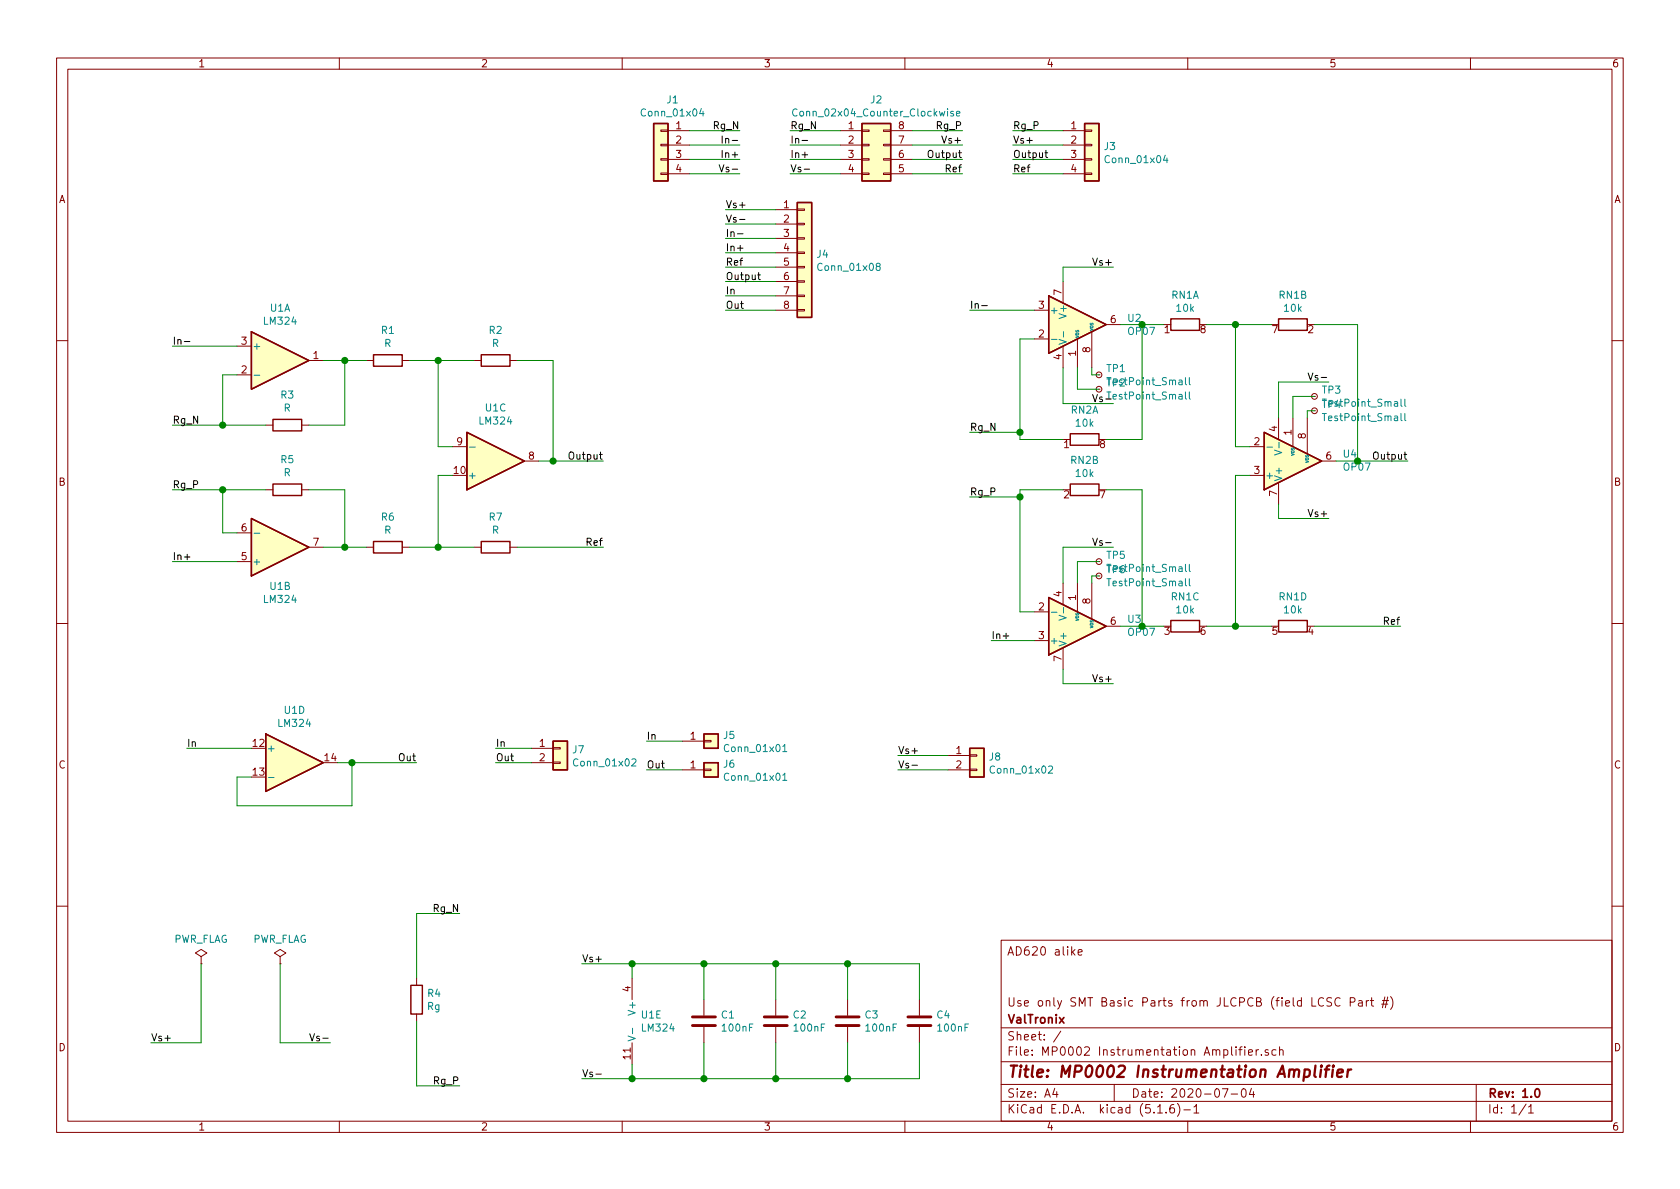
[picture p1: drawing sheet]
EESchema Schematic File Version 4
EELAYER 30 0
EELAYER END
$Descr A4 11693 8268
encoding utf-8
Sheet 1 1
Title "MP0002 Instrumentation Amplifier"
Date "2020-07-04"
Rev "1.0"
Comp "ValTronix"
Comment1 "Use only SMT Basic Parts from JLCPCB (field LCSC Part #)"
Comment2 ""
Comment3 ""
Comment4 "AD620 alike"
$EndDescr
$Comp
L Device:R_Pack04_Split RN1
U 1 1
P 8250 2250
F 0 "RN1" V 8043 2250 50  0000 C CNN
F 1 "10k" V 8134 2250 50  0000 C CNN
F 2 "Resistors_SMD:R_Array_Concave_4x0603" V 8135 2250 50  0001 C CNN
F 3 "https://datasheet.lcsc.com/szlcsc/Uniroyal-Elec-4D03WGJ0103T5E_C29718.pdf" H 8250 2250 50  0001 C CNN
F 4 "C29718" V 8250 2250 50  0001 C CNN "LCSC Part#"
	1    8250 2250
	0    1    1    0   
$EndComp
$Comp
L Connector_Generic:Conn_02x04_Counter_Clockwise J2
U 1 1
P 6050 1000
F 0 "J2" H 6100 1317 50  0000 C CNN
F 1 "Conn_02x04_Counter_Clockwise" H 6100 1226 50  0000 C CNN
F 2 "Housings_DIP:DIP-8_W7.62mm_LongPads" H 6050 1000 50  0001 C CNN
F 3 "~" H 6050 1000 50  0001 C CNN
	1    6050 1000
	1    0    0    -1  
$EndComp
Text Label 6700 1200 2    50   ~ 0
Ref
Text Label 6700 1100 2    50   ~ 0
Output
Text Label 6700 1000 2    50   ~ 0
Vs+
Text Label 6700 900  2    50   ~ 0
Rg_P
Text Label 5500 900  0    50   ~ 0
Rg_N
Text Label 5500 1000 0    50   ~ 0
In-
Text Label 5500 1100 0    50   ~ 0
In+
Text Label 5500 1200 0    50   ~ 0
Vs-
Wire Wire Line
	6700 900  6350 900 
Wire Wire Line
	6700 1000 6350 1000
Wire Wire Line
	6700 1100 6350 1100
Wire Wire Line
	6700 1200 6350 1200
Wire Wire Line
	5500 1200 5850 1200
Wire Wire Line
	5850 1100 5500 1100
Wire Wire Line
	5500 1000 5850 1000
Wire Wire Line
	5850 900  5500 900 
$Comp
L Amplifier_Operational:LM324 U1
U 2 1
P 1950 3800
F 0 "U1" H 1950 4075 50  0000 C CNN
F 1 "LM324" H 1950 4166 50  0000 C CNN
F 2 "ValTronix:DIP-14_W7.62mm" H 1900 3900 50  0001 C CNN
F 3 "http://www.ti.com/lit/ds/symlink/lm2902-n.pdf" H 2000 4000 50  0001 C CNN
	2    1950 3800
	1    0    0    1   
$EndComp
$Comp
L Amplifier_Operational:LM324 U1
U 3 1
P 3450 3200
F 0 "U1" H 3450 2833 50  0000 C CNN
F 1 "LM324" H 3450 2924 50  0000 C CNN
F 2 "ValTronix:DIP-14_W7.62mm" H 3400 3300 50  0001 C CNN
F 3 "http://www.ti.com/lit/ds/symlink/lm2902-n.pdf" H 3500 3400 50  0001 C CNN
	3    3450 3200
	1    0    0    1   
$EndComp
Wire Wire Line
	3050 3100 3050 2500
Wire Wire Line
	8600 2250 8400 2250
Wire Wire Line
	3050 3100 3150 3100
Wire Wire Line
	8100 2250 7950 2250
$Comp
L Device:R_Pack04_Split RN1
U 2 1
P 9000 2250
F 0 "RN1" V 8793 2250 50  0000 C CNN
F 1 "10k" V 8884 2250 50  0000 C CNN
F 2 "Resistors_SMD:R_Array_Concave_4x0603" V 8920 2250 50  0001 C CNN
F 3 "https://datasheet.lcsc.com/szlcsc/Uniroyal-Elec-4D03WGJ0103T5E_C29718.pdf" H 9000 2250 50  0001 C CNN
F 4 "C29718" H 9000 2250 50  0001 C CNN "LCSC Part#"
	2    9000 2250
	0    -1   1    0   
$EndComp
Wire Wire Line
	8850 2250 8600 2250
Connection ~ 8600 2250
Wire Wire Line
	3850 3200 3750 3200
$Comp
L Device:R_Pack04_Split RN2
U 1 1
P 7550 3050
F 0 "RN2" V 7343 3050 50  0000 C CNN
F 1 "10k" V 7434 3050 50  0000 C CNN
F 2 "Resistors_SMD:R_Array_Concave_4x0603" V 7470 3050 50  0001 C CNN
F 3 "https://datasheet.lcsc.com/szlcsc/Uniroyal-Elec-4D03WGJ0103T5E_C29718.pdf" H 7550 3050 50  0001 C CNN
F 4 "C29718" H 7550 3050 50  0001 C CNN "LCSC Part#"
	1    7550 3050
	0    1    1    0   
$EndComp
$Comp
L Device:R_Pack04_Split RN2
U 2 1
P 7550 3400
F 0 "RN2" V 7343 3400 50  0000 C CNN
F 1 "10k" V 7434 3400 50  0000 C CNN
F 2 "Resistors_SMD:R_Array_Concave_4x0603" V 7470 3400 50  0001 C CNN
F 3 "https://datasheet.lcsc.com/szlcsc/Uniroyal-Elec-4D03WGJ0103T5E_C29718.pdf" H 7550 3400 50  0001 C CNN
F 4 "C29718" H 7550 3400 50  0001 C CNN "LCSC Part#"
	2    7550 3400
	0    1    1    0   
$EndComp
Wire Wire Line
	8850 4350 8600 4350
Wire Wire Line
	3150 3300 3050 3300
Wire Wire Line
	3050 3300 3050 3800
Connection ~ 8600 4350
Wire Wire Line
	8600 4350 8400 4350
Wire Wire Line
	8100 4350 7950 4350
Text Label 4200 3800 2    50   ~ 0
Ref
Text Label 4200 3200 2    50   ~ 0
Output
Wire Wire Line
	4200 3200 3850 3200
Connection ~ 3850 3200
$Comp
L Device:R_Pack04_Split RN1
U 3 1
P 8250 4350
F 0 "RN1" V 8043 4350 50  0000 C CNN
F 1 "10k" V 8134 4350 50  0000 C CNN
F 2 "Resistors_SMD:R_Array_Concave_4x0603" V 8135 4350 50  0001 C CNN
F 3 "https://datasheet.lcsc.com/szlcsc/Uniroyal-Elec-4D03WGJ0103T5E_C29718.pdf" H 8250 4350 50  0001 C CNN
F 4 "C29718" V 8250 4350 50  0001 C CNN "LCSC Part#"
	3    8250 4350
	0    1    1    0   
$EndComp
$Comp
L Device:R_Pack04_Split RN1
U 4 1
P 9000 4350
F 0 "RN1" V 8793 4350 50  0000 C CNN
F 1 "10k" V 8884 4350 50  0000 C CNN
F 2 "Resistors_SMD:R_Array_Concave_4x0603" V 8920 4350 50  0001 C CNN
F 3 "https://datasheet.lcsc.com/szlcsc/Uniroyal-Elec-4D03WGJ0103T5E_C29718.pdf" H 9000 4350 50  0001 C CNN
F 4 "C29718" H 9000 4350 50  0001 C CNN "LCSC Part#"
	4    9000 4350
	0    -1   1    0   
$EndComp
Wire Wire Line
	7950 2250 7950 3050
Wire Wire Line
	7950 3050 7700 3050
Connection ~ 7950 2250
Wire Wire Line
	7950 2250 7800 2250
Wire Wire Line
	2400 3800 2400 3400
Wire Wire Line
	7950 3400 7700 3400
Wire Wire Line
	2400 3800 2250 3800
Wire Wire Line
	7400 3400 7100 3400
Wire Wire Line
	1550 3700 1650 3700
Wire Wire Line
	7400 3050 7100 3050
Wire Wire Line
	1550 2600 1650 2600
Text Label 1200 2400 0    50   ~ 0
In-
Text Label 1200 3900 0    50   ~ 0
In+
Wire Wire Line
	1650 2400 1200 2400
Wire Wire Line
	1200 3900 1650 3900
Text Label 1200 2950 0    50   ~ 0
Rg_N
Text Label 1200 3400 0    50   ~ 0
Rg_P
$Comp
L Amplifier_Operational:LM324 U1
U 5 1
P 4500 7100
F 0 "U1" H 4458 7146 50  0000 L CNN
F 1 "LM324" H 4458 7055 50  0000 L CNN
F 2 "ValTronix:DIP-14_W7.62mm" H 4450 7200 50  0001 C CNN
F 3 "http://www.ti.com/lit/ds/symlink/lm2902-n.pdf" H 4550 7300 50  0001 C CNN
	5    4500 7100
	1    0    0    -1  
$EndComp
Text Label 4050 7500 0    50   ~ 0
Vs-
Wire Wire Line
	4050 7500 4400 7500
Text Label 4050 6700 0    50   ~ 0
Vs+
Wire Wire Line
	4050 6700 4400 6700
Wire Wire Line
	4400 6700 4400 6800
Wire Wire Line
	4400 7400 4400 7500
$Comp
L Device:C C1
U 1 1
P 4900 7100
F 0 "C1" H 5015 7146 50  0000 L CNN
F 1 "100nF" H 5015 7055 50  0000 L CNN
F 2 "ValTronix:C_0603" H 4938 6950 50  0001 C CNN
F 3 "https://datasheet.lcsc.com/szlcsc/YAGEO-CC0603KRX7R9BB104_C14663.pdf" H 4900 7100 50  0001 C CNN
F 4 " C14663" H 4900 7100 50  0001 C CNN "LCSC Part#"
	1    4900 7100
	1    0    0    -1  
$EndComp
Wire Wire Line
	4900 6950 4900 6700
Wire Wire Line
	4900 6700 4400 6700
Connection ~ 4400 6700
Wire Wire Line
	4900 7250 4900 7500
Wire Wire Line
	4900 7500 4400 7500
Connection ~ 4400 7500
Wire Wire Line
	1200 2950 1550 2950
Wire Wire Line
	1200 3400 1550 3400
$Comp
L Device:R R3
U 1 1
P 2000 2950
F 0 "R3" V 2207 2950 50  0000 C CNN
F 1 "R" V 2116 2950 50  0000 C CNN
F 2 "Resistors_Universal:Resistor_SMD+THTuniversal_0805to1206_RM10_HandSoldering" V 1930 2950 50  0001 C CNN
F 3 "~" H 2000 2950 50  0001 C CNN
	1    2000 2950
	0    -1   -1   0   
$EndComp
$Comp
L Device:R R5
U 1 1
P 2000 3400
F 0 "R5" V 2207 3400 50  0000 C CNN
F 1 "R" V 2116 3400 50  0000 C CNN
F 2 "Resistors_Universal:Resistor_SMD+THTuniversal_0805to1206_RM10_HandSoldering" V 1930 3400 50  0001 C CNN
F 3 "~" H 2000 3400 50  0001 C CNN
	1    2000 3400
	0    -1   -1   0   
$EndComp
$Comp
L Device:R R6
U 1 1
P 2700 3800
F 0 "R6" V 2907 3800 50  0000 C CNN
F 1 "R" V 2816 3800 50  0000 C CNN
F 2 "Resistors_Universal:Resistor_SMD+THTuniversal_0805to1206_RM10_HandSoldering" V 2630 3800 50  0001 C CNN
F 3 "~" H 2700 3800 50  0001 C CNN
	1    2700 3800
	0    -1   -1   0   
$EndComp
$Comp
L Device:R R1
U 1 1
P 2700 2500
F 0 "R1" V 2907 2500 50  0000 C CNN
F 1 "R" V 2816 2500 50  0000 C CNN
F 2 "Resistors_Universal:Resistor_SMD+THTuniversal_0805to1206_RM10_HandSoldering" V 2630 2500 50  0001 C CNN
F 3 "~" H 2700 2500 50  0001 C CNN
	1    2700 2500
	0    -1   -1   0   
$EndComp
$Comp
L Device:R R2
U 1 1
P 3450 2500
F 0 "R2" V 3657 2500 50  0000 C CNN
F 1 "R" V 3566 2500 50  0000 C CNN
F 2 "Resistors_Universal:Resistor_SMD+THTuniversal_0805to1206_RM10_HandSoldering" V 3380 2500 50  0001 C CNN
F 3 "~" H 3450 2500 50  0001 C CNN
	1    3450 2500
	0    -1   -1   0   
$EndComp
$Comp
L Device:R R7
U 1 1
P 3450 3800
F 0 "R7" V 3657 3800 50  0000 C CNN
F 1 "R" V 3566 3800 50  0000 C CNN
F 2 "Resistors_Universal:Resistor_SMD+THTuniversal_0805to1206_RM10_HandSoldering" V 3380 3800 50  0001 C CNN
F 3 "~" H 3450 3800 50  0001 C CNN
	1    3450 3800
	0    -1   -1   0   
$EndComp
Wire Wire Line
	2150 2950 2400 2950
Wire Wire Line
	2400 2950 2400 2500
Wire Wire Line
	2150 3400 2400 3400
Wire Wire Line
	1850 3400 1550 3400
Wire Wire Line
	1850 2950 1550 2950
Wire Wire Line
	2550 2500 2400 2500
Wire Wire Line
	2850 2500 3050 2500
Connection ~ 3050 2500
Wire Wire Line
	8600 3100 8600 2250
Wire Wire Line
	3300 2500 3050 2500
Wire Wire Line
	3600 2500 3850 2500
Wire Wire Line
	3850 2500 3850 3200
Wire Wire Line
	3300 3800 3050 3800
Connection ~ 3050 3800
Wire Wire Line
	8600 3300 8600 4350
Wire Wire Line
	2850 3800 3050 3800
Wire Wire Line
	2550 3800 2400 3800
$Comp
L Connector_Generic:Conn_01x04 J1
U 1 1
P 4600 1000
F 0 "J1" H 4518 1317 50  0000 C CNN
F 1 "Conn_01x04" H 4518 1226 50  0000 C CNN
F 2 "ValTronix:Pin_Header_Straight_1x04_Pitch2.54mm" H 4600 1000 50  0001 C CNN
F 3 "~" H 4600 1000 50  0001 C CNN
	1    4600 1000
	-1   0    0    -1  
$EndComp
$Comp
L Connector_Generic:Conn_01x04 J3
U 1 1
P 7600 1000
F 0 "J3" H 7680 992 50  0000 L CNN
F 1 "Conn_01x04" H 7680 901 50  0000 L CNN
F 2 "ValTronix:Pin_Header_Straight_1x04_Pitch2.54mm" H 7600 1000 50  0001 C CNN
F 3 "~" H 7600 1000 50  0001 C CNN
	1    7600 1000
	1    0    0    -1  
$EndComp
Text Label 7050 1200 0    50   ~ 0
Ref
Text Label 7050 1100 0    50   ~ 0
Output
Text Label 7050 1000 0    50   ~ 0
Vs+
Text Label 7050 900  0    50   ~ 0
Rg_P
Wire Wire Line
	7050 900  7400 900 
Wire Wire Line
	7050 1000 7400 1000
Wire Wire Line
	7050 1100 7400 1100
Wire Wire Line
	7050 1200 7400 1200
Text Label 5150 900  2    50   ~ 0
Rg_N
Text Label 5150 1000 2    50   ~ 0
In-
Text Label 5150 1100 2    50   ~ 0
In+
Text Label 5150 1200 2    50   ~ 0
Vs-
Wire Wire Line
	5150 1200 4800 1200
Wire Wire Line
	4800 1100 5150 1100
Wire Wire Line
	5150 1000 4800 1000
Wire Wire Line
	4800 900  5150 900 
$Comp
L power:PWR_FLAG #FLG01
U 1 1
P 1400 6700
F 0 "#FLG01" H 1400 6775 50  0001 C CNN
F 1 "PWR_FLAG" H 1400 6873 50  0000 C CNN
F 2 "" H 1400 6700 50  0001 C CNN
F 3 "~" H 1400 6700 50  0001 C CNN
	1    1400 6700
	1    0    0    -1  
$EndComp
$Comp
L power:PWR_FLAG #FLG02
U 1 1
P 1950 6700
F 0 "#FLG02" H 1950 6775 50  0001 C CNN
F 1 "PWR_FLAG" H 1950 6873 50  0000 C CNN
F 2 "" H 1950 6700 50  0001 C CNN
F 3 "~" H 1950 6700 50  0001 C CNN
	1    1950 6700
	1    0    0    -1  
$EndComp
Text Label 2300 7250 2    50   ~ 0
Vs-
Wire Wire Line
	2300 7250 1950 7250
Text Label 1050 7250 0    50   ~ 0
Vs+
Wire Wire Line
	1050 7250 1400 7250
Wire Wire Line
	1950 7250 1950 6700
Wire Wire Line
	1400 6700 1400 7250
$Comp
L Amplifier_Operational:OP07 U2
U 1 1
P 7500 2250
F 0 "U2" H 7844 2296 50  0000 L CNN
F 1 "OP07" H 7844 2205 50  0000 L CNN
F 2 "ValTronix:SOIC-8_3.9x4.9mm_Pitch1.27mm" H 7550 2300 50  0001 C CNN
F 3 "https://datasheet.lcsc.com/szlcsc/Texas-Instruments-TI-OP07CDR_C7433.pdf" H 7550 2400 50  0001 C CNN
F 4 " C7433" H 7500 2250 50  0001 C CNN "LCSC Part#"
	1    7500 2250
	1    0    0    -1  
$EndComp
$Comp
L Device:C C2
U 1 1
P 5400 7100
F 0 "C2" H 5515 7146 50  0000 L CNN
F 1 "100nF" H 5515 7055 50  0000 L CNN
F 2 "ValTronix:C_0603" H 5438 6950 50  0001 C CNN
F 3 "https://datasheet.lcsc.com/szlcsc/YAGEO-CC0603KRX7R9BB104_C14663.pdf" H 5400 7100 50  0001 C CNN
F 4 " C14663" H 5400 7100 50  0001 C CNN "LCSC Part#"
	1    5400 7100
	1    0    0    -1  
$EndComp
$Comp
L Device:C C3
U 1 1
P 5900 7100
F 0 "C3" H 6015 7146 50  0000 L CNN
F 1 "100nF" H 6015 7055 50  0000 L CNN
F 2 "ValTronix:C_0603" H 5938 6950 50  0001 C CNN
F 3 "https://datasheet.lcsc.com/szlcsc/YAGEO-CC0603KRX7R9BB104_C14663.pdf" H 5900 7100 50  0001 C CNN
F 4 " C14663" H 5900 7100 50  0001 C CNN "LCSC Part#"
	1    5900 7100
	1    0    0    -1  
$EndComp
Wire Wire Line
	5900 6950 5900 6700
Wire Wire Line
	5900 6700 5400 6700
Connection ~ 4900 6700
Wire Wire Line
	5400 6950 5400 6700
Connection ~ 5400 6700
Wire Wire Line
	5400 6700 4900 6700
Wire Wire Line
	5400 7250 5400 7500
Wire Wire Line
	5400 7500 4900 7500
Connection ~ 4900 7500
Wire Wire Line
	5900 7250 5900 7500
Wire Wire Line
	5900 7500 5400 7500
Connection ~ 5400 7500
Text Label 3200 6350 2    50   ~ 0
Rg_N
Text Label 3200 7550 2    50   ~ 0
Rg_P
$Comp
L Device:R R4
U 1 1
P 2900 6950
F 0 "R4" H 2970 6996 50  0000 L CNN
F 1 "Rg" H 2970 6905 50  0000 L CNN
F 2 "Resistors_Universal:Resistor_SMD+THTuniversal_0805to1206_RM10_HandSoldering" V 2830 6950 50  0001 C CNN
F 3 "~" H 2900 6950 50  0001 C CNN
	1    2900 6950
	1    0    0    -1  
$EndComp
Wire Wire Line
	2900 6350 2900 6800
Wire Wire Line
	2900 6350 3200 6350
Wire Wire Line
	2900 7550 2900 7100
Wire Wire Line
	2900 7550 3200 7550
$Comp
L Device:C C4
U 1 1
P 6400 7100
F 0 "C4" H 6515 7146 50  0000 L CNN
F 1 "100nF" H 6515 7055 50  0000 L CNN
F 2 "ValTronix:C_0603" H 6438 6950 50  0001 C CNN
F 3 "https://datasheet.lcsc.com/szlcsc/YAGEO-CC0603KRX7R9BB104_C14663.pdf" H 6400 7100 50  0001 C CNN
F 4 " C14663" H 6400 7100 50  0001 C CNN "LCSC Part#"
	1    6400 7100
	1    0    0    -1  
$EndComp
Wire Wire Line
	6400 6950 6400 6700
Wire Wire Line
	6400 6700 5900 6700
Wire Wire Line
	6400 7250 6400 7500
Wire Wire Line
	6400 7500 5900 7500
Connection ~ 5900 6700
Connection ~ 5900 7500
$Comp
L Amplifier_Operational:LM324 U1
U 4 1
P 2050 5300
F 0 "U1" H 2050 5667 50  0000 C CNN
F 1 "LM324" H 2050 5576 50  0000 C CNN
F 2 "ValTronix:DIP-14_W7.62mm" H 2000 5400 50  0001 C CNN
F 3 "http://www.ti.com/lit/ds/symlink/lm2902-n.pdf" H 2100 5500 50  0001 C CNN
	4    2050 5300
	1    0    0    -1  
$EndComp
Wire Wire Line
	1750 5400 1650 5400
Wire Wire Line
	1650 5400 1650 5600
Wire Wire Line
	1650 5600 2450 5600
Wire Wire Line
	2450 5600 2450 5300
Wire Wire Line
	2450 5300 2350 5300
Text Label 1300 5200 0    50   ~ 0
In
Wire Wire Line
	1300 5200 1750 5200
Text Label 2900 5300 2    50   ~ 0
Out
Wire Wire Line
	2900 5300 2450 5300
Connection ~ 2450 5300
$Comp
L Amplifier_Operational:LM324 U1
U 1 1
P 1950 2500
F 0 "U1" H 1950 2867 50  0000 C CNN
F 1 "LM324" H 1950 2776 50  0000 C CNN
F 2 "ValTronix:DIP-14_W7.62mm" H 1900 2600 50  0001 C CNN
F 3 "http://www.ti.com/lit/ds/symlink/lm2902-n.pdf" H 2000 2700 50  0001 C CNN
	1    1950 2500
	1    0    0    -1  
$EndComp
Wire Wire Line
	7100 3050 7100 3000
Wire Wire Line
	7100 2350 7200 2350
Connection ~ 1550 2950
Wire Wire Line
	1550 2600 1550 2950
Wire Wire Line
	2400 2500 2250 2500
Connection ~ 2400 2500
$Comp
L Amplifier_Operational:OP07 U4
U 1 1
P 9000 3200
F 0 "U4" H 9344 3154 50  0000 L CNN
F 1 "OP07" H 9344 3245 50  0000 L CNN
F 2 "ValTronix:SOIC-8_3.9x4.9mm_Pitch1.27mm" H 9050 3250 50  0001 C CNN
F 3 "https://datasheet.lcsc.com/szlcsc/Texas-Instruments-TI-OP07CDR_C7433.pdf" H 9050 3350 50  0001 C CNN
F 4 " C7433" H 9000 3200 50  0001 C CNN "LCSC Part#"
	1    9000 3200
	1    0    0    1   
$EndComp
Wire Wire Line
	8600 3100 8700 3100
Wire Wire Line
	9450 2250 9450 3200
Wire Wire Line
	8600 3300 8700 3300
Text Label 9750 4350 2    50   ~ 0
Ref
Wire Wire Line
	9150 4350 9750 4350
Connection ~ 1550 3400
Wire Wire Line
	1550 3400 1550 3700
Connection ~ 2400 3800
Wire Wire Line
	3600 3800 4200 3800
$Comp
L Amplifier_Operational:OP07 U3
U 1 1
P 7500 4350
F 0 "U3" H 7844 4304 50  0000 L CNN
F 1 "OP07" H 7844 4395 50  0000 L CNN
F 2 "ValTronix:SOIC-8_3.9x4.9mm_Pitch1.27mm" H 7550 4400 50  0001 C CNN
F 3 "https://datasheet.lcsc.com/szlcsc/Texas-Instruments-TI-OP07CDR_C7433.pdf" H 7550 4500 50  0001 C CNN
F 4 " C7433" H 7500 4350 50  0001 C CNN "LCSC Part#"
	1    7500 4350
	1    0    0    1   
$EndComp
Wire Wire Line
	7100 3400 7100 3450
Wire Wire Line
	7100 4250 7200 4250
Text Label 6750 3000 0    50   ~ 0
Rg_N
Text Label 6750 3450 0    50   ~ 0
Rg_P
Wire Wire Line
	6750 3000 7100 3000
Wire Wire Line
	6750 3450 7100 3450
Connection ~ 7100 3000
Wire Wire Line
	7100 3000 7100 2350
Connection ~ 7100 3450
Wire Wire Line
	7100 3450 7100 4250
Text Label 6750 2150 0    50   ~ 0
In-
Wire Wire Line
	7200 2150 6750 2150
Text Label 6900 4450 0    50   ~ 0
In+
Wire Wire Line
	6900 4450 7200 4450
Text Label 9800 3200 2    50   ~ 0
Output
Wire Wire Line
	9800 3200 9450 3200
Connection ~ 9450 3200
Text Label 7750 1850 2    50   ~ 0
Vs+
Wire Wire Line
	7750 1850 7400 1850
Wire Wire Line
	7400 1850 7400 1950
Text Label 7750 2800 2    50   ~ 0
Vs-
Wire Wire Line
	7750 2800 7400 2800
Wire Wire Line
	7400 2800 7400 2550
Text Label 9250 2650 2    50   ~ 0
Vs-
Wire Wire Line
	9250 2650 8900 2650
Wire Wire Line
	8900 2650 8900 2900
Text Label 7750 3800 2    50   ~ 0
Vs-
Wire Wire Line
	7750 3800 7400 3800
Wire Wire Line
	7400 3800 7400 4050
Text Label 7750 4750 2    50   ~ 0
Vs+
Wire Wire Line
	7750 4750 7400 4750
Wire Wire Line
	7400 4750 7400 4650
Text Label 9250 3600 2    50   ~ 0
Vs+
Wire Wire Line
	9250 3600 8900 3600
Wire Wire Line
	8900 3600 8900 3500
Wire Wire Line
	7600 2550 7600 2600
Wire Wire Line
	7600 2600 7650 2600
Wire Wire Line
	7650 2700 7500 2700
Wire Wire Line
	7500 2700 7500 2550
Wire Wire Line
	9300 3200 9450 3200
Wire Wire Line
	9150 2250 9450 2250
Wire Wire Line
	9150 2850 9100 2850
Wire Wire Line
	9100 2850 9100 2900
Wire Wire Line
	9150 2750 9000 2750
Wire Wire Line
	9000 2750 9000 2900
Wire Wire Line
	7950 3400 7950 4350
Connection ~ 7950 4350
Wire Wire Line
	7950 4350 7800 4350
Wire Wire Line
	7650 4000 7600 4000
Wire Wire Line
	7600 4000 7600 4050
Wire Wire Line
	7650 3900 7500 3900
Wire Wire Line
	7500 3900 7500 4050
$Comp
L Connector_Generic:Conn_01x02 J7
U 1 1
P 3900 5200
F 0 "J7" H 3980 5192 50  0000 L CNN
F 1 "Conn_01x02" H 3980 5101 50  0000 L CNN
F 2 "ValTronix:Pin_Header_Straight_1x02_Pitch2.54mm" H 3900 5200 50  0001 C CNN
F 3 "~" H 3900 5200 50  0001 C CNN
	1    3900 5200
	1    0    0    -1  
$EndComp
Text Label 3450 5200 0    50   ~ 0
In
Wire Wire Line
	3450 5200 3700 5200
Text Label 3450 5300 0    50   ~ 0
Out
Wire Wire Line
	3450 5300 3700 5300
Text Label 4500 5150 0    50   ~ 0
In
Wire Wire Line
	4500 5150 4750 5150
Text Label 4500 5350 0    50   ~ 0
Out
Wire Wire Line
	4500 5350 4750 5350
$Comp
L Connector:TestPoint_Small TP1
U 1 1
P 7650 2600
F 0 "TP1" H 7698 2646 50  0000 L CNN
F 1 "TestPoint_Small" H 7698 2555 50  0000 L CNN
F 2 "Measurement_Points:Measurement_Point_Round-SMD-Pad_Big" H 7850 2600 50  0001 C CNN
F 3 "~" H 7850 2600 50  0001 C CNN
	1    7650 2600
	1    0    0    -1  
$EndComp
$Comp
L Connector:TestPoint_Small TP2
U 1 1
P 7650 2700
F 0 "TP2" H 7698 2746 50  0000 L CNN
F 1 "TestPoint_Small" H 7698 2655 50  0000 L CNN
F 2 "Measurement_Points:Measurement_Point_Round-SMD-Pad_Big" H 7850 2700 50  0001 C CNN
F 3 "~" H 7850 2700 50  0001 C CNN
	1    7650 2700
	1    0    0    -1  
$EndComp
$Comp
L Connector:TestPoint_Small TP5
U 1 1
P 7650 3900
F 0 "TP5" H 7698 3946 50  0000 L CNN
F 1 "TestPoint_Small" H 7698 3855 50  0000 L CNN
F 2 "Measurement_Points:Measurement_Point_Round-SMD-Pad_Big" H 7850 3900 50  0001 C CNN
F 3 "~" H 7850 3900 50  0001 C CNN
	1    7650 3900
	1    0    0    -1  
$EndComp
$Comp
L Connector:TestPoint_Small TP6
U 1 1
P 7650 4000
F 0 "TP6" H 7698 4046 50  0000 L CNN
F 1 "TestPoint_Small" H 7698 3955 50  0000 L CNN
F 2 "Measurement_Points:Measurement_Point_Round-SMD-Pad_Big" H 7850 4000 50  0001 C CNN
F 3 "~" H 7850 4000 50  0001 C CNN
	1    7650 4000
	1    0    0    -1  
$EndComp
$Comp
L Connector:TestPoint_Small TP4
U 1 1
P 9150 2850
F 0 "TP4" H 9198 2896 50  0000 L CNN
F 1 "TestPoint_Small" H 9198 2805 50  0000 L CNN
F 2 "Measurement_Points:Measurement_Point_Round-SMD-Pad_Big" H 9350 2850 50  0001 C CNN
F 3 "~" H 9350 2850 50  0001 C CNN
	1    9150 2850
	1    0    0    -1  
$EndComp
$Comp
L Connector:TestPoint_Small TP3
U 1 1
P 9150 2750
F 0 "TP3" H 9198 2796 50  0000 L CNN
F 1 "TestPoint_Small" H 9198 2705 50  0000 L CNN
F 2 "Measurement_Points:Measurement_Point_Round-SMD-Pad_Big" H 9350 2750 50  0001 C CNN
F 3 "~" H 9350 2750 50  0001 C CNN
	1    9150 2750
	1    0    0    -1  
$EndComp
$Comp
L Connector_Generic:Conn_01x08 J4
U 1 1
P 5600 1750
F 0 "J4" H 5680 1742 50  0000 L CNN
F 1 "Conn_01x08" H 5680 1651 50  0000 L CNN
F 2 "Pin_Headers:Pin_Header_Angled_1x08_Pitch2.54mm" H 5600 1750 50  0001 C CNN
F 3 "~" H 5600 1750 50  0001 C CNN
	1    5600 1750
	1    0    0    -1  
$EndComp
Text Label 5050 1650 0    50   ~ 0
In-
Text Label 5050 1750 0    50   ~ 0
In+
Wire Wire Line
	5400 1750 5050 1750
Wire Wire Line
	5050 1650 5400 1650
Text Label 5050 1850 0    50   ~ 0
Ref
Text Label 5050 1950 0    50   ~ 0
Output
Wire Wire Line
	5050 1950 5400 1950
Wire Wire Line
	5050 1850 5400 1850
Text Label 5050 1550 0    50   ~ 0
Vs-
Wire Wire Line
	5050 1550 5400 1550
Text Label 5050 1450 0    50   ~ 0
Vs+
Wire Wire Line
	5050 1450 5400 1450
Text Label 5050 2050 0    50   ~ 0
In
Wire Wire Line
	5050 2050 5400 2050
Text Label 5050 2150 0    50   ~ 0
Out
Wire Wire Line
	5050 2150 5400 2150
$Comp
L Connector_Generic:Conn_01x01 J5
U 1 1
P 4950 5150
F 0 "J5" H 5030 5192 50  0000 L CNN
F 1 "Conn_01x01" H 5030 5101 50  0000 L CNN
F 2 "Pin_Headers:Pin_Header_Straight_1x01_Pitch2.54mm" H 4950 5150 50  0001 C CNN
F 3 "~" H 4950 5150 50  0001 C CNN
	1    4950 5150
	1    0    0    -1  
$EndComp
$Comp
L Connector_Generic:Conn_01x01 J6
U 1 1
P 4950 5350
F 0 "J6" H 5030 5392 50  0000 L CNN
F 1 "Conn_01x01" H 5030 5301 50  0000 L CNN
F 2 "Pin_Headers:Pin_Header_Straight_1x01_Pitch2.54mm" H 4950 5350 50  0001 C CNN
F 3 "~" H 4950 5350 50  0001 C CNN
	1    4950 5350
	1    0    0    -1  
$EndComp
$Comp
L Connector_Generic:Conn_01x02 J8
U 1 1
P 6800 5250
F 0 "J8" H 6880 5242 50  0000 L CNN
F 1 "Conn_01x02" H 6880 5151 50  0000 L CNN
F 2 "ValTronix:Pin_Header_Straight_1x02_Pitch2.54mm" H 6800 5250 50  0001 C CNN
F 3 "~" H 6800 5250 50  0001 C CNN
	1    6800 5250
	1    0    0    -1  
$EndComp
Text Label 6250 5250 0    50   ~ 0
Vs+
Wire Wire Line
	6250 5250 6600 5250
Text Label 6250 5350 0    50   ~ 0
Vs-
Wire Wire Line
	6250 5350 6600 5350
$EndSCHEMATC
